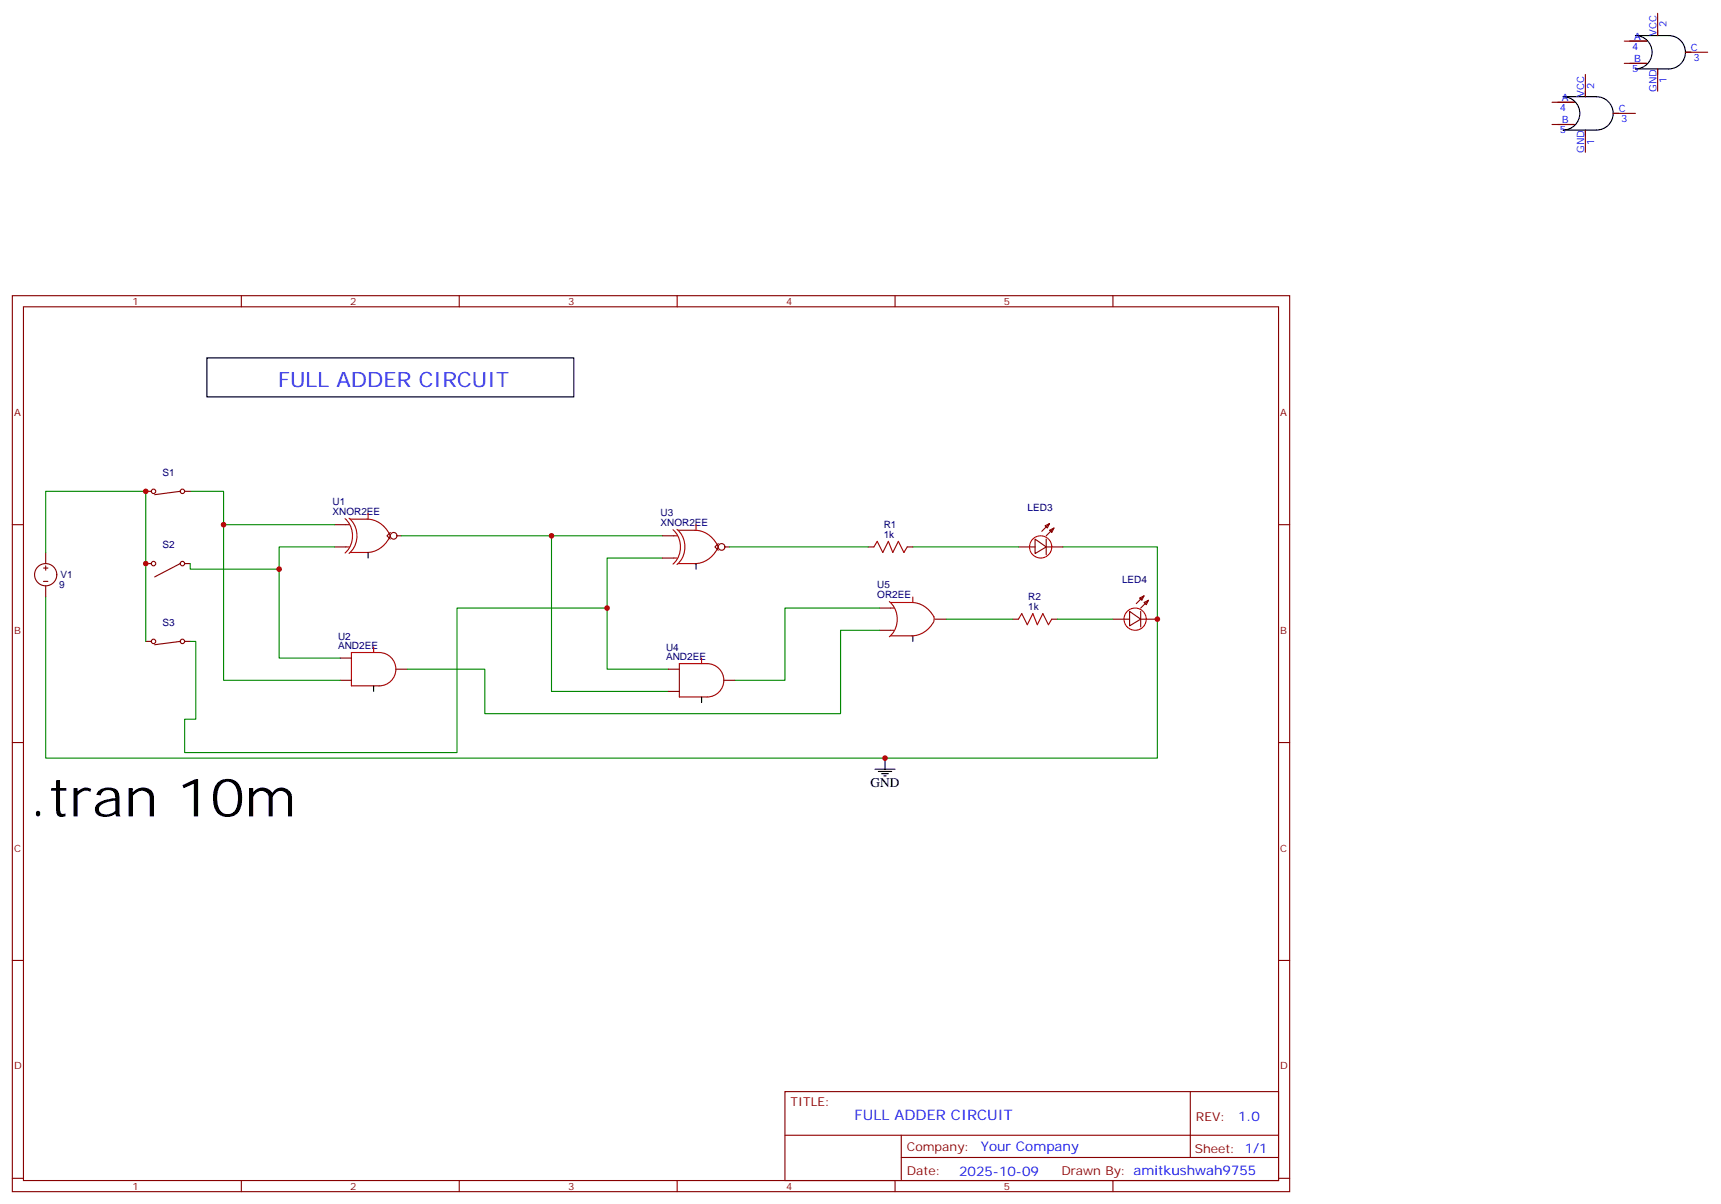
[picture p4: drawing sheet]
<svg xmlns="http://www.w3.org/2000/svg" width="546mm" height="382mm" viewBox="0 0 546 382" stroke-linecap="round" stroke-linejoin="round" font-family="sans-serif">
<g fill="none" stroke="#870000" stroke-width=".35">
<path d="M515.4 13.1h7.1M526 4.2v7.1M534.8 16.6h7.1M492.5 32.5h7.1M492.5 39.5h7.1M503.1 23.6v7.1M511.9 36h7.1M515.4 20.1h7.1M526 21.9v7M503.1 41.3v7M3.9 93.8h405.4v284.4h-405.4zM7.4 97.4h398.3v277.2h-398.3z"/>
<path d="M76.6 93.8v3.6M145.7 93.8v3.6M214.9 93.8v3.6M284 93.8v3.6M353.2 93.8v3.6M46.2 155.9h1.8M57.2 155.9l-8.1 1.1M58.6 155.9h1.8M3.9 166.5h3.5M14.5 175.3v3.6M14.5 179.6v1.4M46.2 178.9h1.8"/>
<path d="M57.2 178.9l-8.1 4.2M58.6 178.9h1.8M106.2 166.5h3.5M106.2 173.6h3.5M123.9 169l-1.1 1 1.1 1.1M126 170h1.4M210.3 170h3.5M210.3 177.1h3.5M227.9 172.5l-1 1.1 1 1M230 173.6h1.5M275.6 173.6h1.7M287.9 173.6h1.8"/>
<path d="M323.2 173.6h5.3M328.5 171.1l3.5 2.5-3.5 2.1zM331.6 166.9l1.5-.7-.7 1.4zM332 173.6h5.3M332 171.1v4.9M333.1 168.3l1.4-.7-.7 1.4zM333.1 166.2l-2.5 2.4M405.7 166.5h3.6M13.8 180.3h1.4M13.8 184.5h1.4M14.5 185.9v3.5M279.1 193h3.5"/>
<path d="M296.7 196.5h3.5M321.4 196.5h1.8M333.8 196.5h1.7M353.2 196.5h5.3M358.5 194l3.5 2.5-3.5 2.1zM361.6 189.8l1.4-.7-.7 1.4zM362 196.5h5.3M362 194v5M363 191.2l1.5-.7-.8 1.4zM363 189.1l-2.4 2.5M46.2 203.6h1.8M57.2 203.6l-8.1 1"/>
<path d="M58.6 203.6h1.8M108 208.8h3.5M108 215.9h3.5M125.6 212.4h3.6M212.1 212.4h3.5M212.1 219.4h3.5M229.7 215.9h3.5M279.1 200h3.5M3.9 235.7h3.5M405.7 235.7h3.6M3.9 304.8h3.5M405.7 304.8h3.6"/>
<path d="M249.1 346.4h156.6v28.2h-156.6zM377.7 346.5v20.8M3.9 373.9h3.5M76.6 374.6v3.6M145.7 374.6v3.6M214.9 374.6v3.6M249.1 360.3h156.5M284 374.6v3.6M286 367.3h119.6M286 360.3v14.1M353.2 374.6v3.6M405.7 373.9h3.6"/>
<circle cx="48.7" cy="155.9" r=".71"/>
<circle cx="57.9" cy="155.9" r=".71"/>
<circle cx="48.7" cy="178.9" r=".71"/>
<circle cx="57.9" cy="178.9" r=".71"/>
<circle cx="124.9" cy="170" r="1.06"/>
<circle cx="229" cy="173.6" r="1.06"/>
<circle cx="14.5" cy="182.4" r="3.5"/>
<circle cx="48.7" cy="203.6" r=".71"/>
<circle cx="57.9" cy="203.6" r=".71"/>
</g>
<g fill="none" stroke="#a10000" stroke-width=".35">
<path d="M109.5 164.6a7.5 7.5 0 0 1 0 10.9M109.7 166.5h1.1M109.7 173.6h1.1M110.8 164.5a7.4 7.4 0 0 1 0 11.1M111.2 164.7h5.3a8.2 8.2 0 0 1 7.3 5.3l-.3 .7M123.5 170.8a8.2 8.2 0 0 1-7 4.5h-5.3M213.6 168.1a7.5 7.5 0 0 1 0 10.9M213.8 170h1.1M213.8 177.1h1.1M214.8 168a7.4 7.4 0 0 1 0 11.1M215.2 168.3h5.3a8.2 8.2 0 0 1 7.1 4.5M227.6 174.3a8.2 8.2 0 0 1-7.1 4.6h-5.3"/>
<path d="M227.6 172.9a1.07 1.07 0 0 1 0 1.4M277.3 173.6l1.1-1.8 1.7 3.5 1.8-3.5 1.4 3.5 1.8-3.5 1.7 3.5 1.1-1.7M282.2 190.9a7.4 7.4 0 0 1 0 11.2M282.6 191.2h6.7a8.2 8.2 0 0 1 7.1 4.6M282.6 193h1.1M296.4 197.2a8.2 8.2 0 0 1-7.1 4.6h-6.7M296.4 195.7v1.3M323.2 196.5l1-1.8 1.8 3.6 1.8-3.6 1.4 3.6 1.7-3.6 1.8 3.6 1.1-1.8M111.5 207.1h8.8a5.3 5.3 0 0 1 5.3 5.3 5.3 5.3 0 0 1-5.3 5.3h-8.8zM215.6 210.6h8.8a5.3 5.3 0 0 1 5.3 5.3 5.3 5.3 0 0 1-5.3 5.3h-8.8zM282.6 200h1.1"/>
</g>
<g fill="none" stroke="#f00" stroke-width=".35">
<path d="M116.8 163v1.7M220.9 166.5v1.8M289.7 189.4v1.8M118.6 205.3v1.8M222.6 208.8v1.8"/>
<circle cx="330.2" cy="173.6" r="3.5"/>
<circle cx="360.2" cy="196.5" r="3.5"/>
</g>
<g fill="none" stroke="#000" stroke-width=".35">
<path d="M517.2 13.1h5.3M519 11.3h10.6a5.3 5.3 0 0 1 5.2 5.3 5.3 5.3 0 0 1-5.2 5.3h-10.6a5.3 5.3 0 0 0 5.3-5.3 5.3 5.3 0 0 0-5.3-5.3zM526 9.5v1.8M534.8 16.6h1.8M494.3 32.5h5.3M494.3 39.5h5.3M496 30.7h10.6a5.3 5.3 0 0 1 5.3 5.3 5.3 5.3 0 0 1-5.3 5.3h-10.6a5.3 5.3 0 0 0 5.3-5.3 5.3 5.3 0 0 0-5.3-5.3zM503.1 28.9v1.8M511.9 36h1.8M517.2 20.1h5.3M526 21.9v1.7M503.1 41.3v1.7"/>
<path d="M65.7 113.6h116.4v12.3h-116.4zM116.8 175.3v1.8M220.9 178.9v1.7M118.6 217.7v1.7M289.7 201.8v1.8M222.6 221.2v1.8M277.7 244.1h6.3M278.7 244.8h4.3M279.8 245.5h2.1M280.5 246.2h.7M280.8 240.6v3.5"/>
</g>
<g fill="none" stroke="#008700" stroke-width=".35">
<path d="M60.4 155.9h10.5v10.6M14.5 175.3v-19.4h31.7v47.7M60.4 178.9v1.7h28.2M106.2 166.5h-35.3v49.4h37.1M106.2 173.6h-17.6v35.2h19.4M127.4 170h47.6M210.3 177.1h-17.6v35.3h19.4M210.3 170h-35.3v49.4h37.1M231.5 173.6h44.1M289.7 173.6h33.5M337.3 173.6h30v67h-352.8v-51.2M192.7 193h-47.7v45.8h-86.4v-10.6h3.5v-24.6h-1.7"/>
<path d="M279.1 193h-30v22.9h-15.9M300.2 196.5h21.2M335.5 196.5h17.7M279.1 200h-12.4v26.5h-112.9v-14.1h-24.6"/>
</g>
<path d="M334.5 167.6l-2.5 2.4M364.5 190.5l-2.5 2.5" fill="none" stroke="#800000" stroke-width=".35"/>
<g fill="#c00">
<circle cx="175" cy="170" r=".88"/>
<circle cx="192.7" cy="193" r=".88"/>
<circle cx="70.9" cy="166.5" r=".88"/>
<circle cx="88.6" cy="180.6" r=".88"/>
<circle cx="46.2" cy="178.9" r=".88"/>
<circle cx="46.2" cy="155.9" r=".88"/>
<circle cx="367.3" cy="196.5" r=".88"/>
<circle cx="280.8" cy="240.6" r=".88"/>
</g>
<text font-size="16.9" x="9.3" y="259.1">.tran 10m</text>
<text font-size="6.7" fill="#00f" x="88.2" y="122.8">FULL ADDER CIRCUIT</text>
<text font-size="4.6" fill="#00f" x="271.2" y="355.5">FULL ADDER CIRCUIT</text>
<text font-size="4.2" x="276.3" y="249.8">GND</text>
<g font-size="4.2" fill="#00f">
<text x="392.9" y="355.7">1.0</text>
<text x="311.3" y="365.3">Your Company</text>
<text x="304.3" y="373.1">2025-10-09</text>
</g>
<g font-size="3.9" fill="#800">
<text x="250.9" y="351">TITLE:</text>
<text x="379.5" y="355.7">REV:</text>
<text x="287.8" y="365.2">Company:</text>
<text x="379.1" y="365.8">Sheet: 1/1</text>
<text x="287.8" y="372.9">Date:</text>
<text x="336.8" y="373">Drawn By: amitkushwah9755</text>
</g>
<g font-size="3.2" fill="#00f">
<text x="525.7" y="11.3" transform="rotate(-90 525.7 11.3)">VCC</text>
<text x="528.8" y="8.7" transform="rotate(-90 528.8 8.7)">2</text>
<text x="517.9" y="15.9">4</text>
<text x="518.6" y="12.7">A</text>
<text x="536.6" y="16.2">C</text>
<text x="517.9" y="22.9">5</text>
<text x="518.6" y="19.8">B</text>
<text x="537.4" y="19.4">3</text>
<text x="505.9" y="28.1" transform="rotate(-90 505.9 28.1)">2</text>
<text x="525.7" y="29.2" transform="rotate(-90 525.7 29.2)">GND</text>
<text x="528.8" y="26.5" transform="rotate(-90 528.8 26.5)">1</text>
<text x="495" y="35.3">4</text>
<text x="495.6" y="32.1">A</text>
<text x="502.7" y="30.7" transform="rotate(-90 502.7 30.7)">VCC</text>
<text x="513.7" y="35.6">C</text>
<text x="495.6" y="39.2">B</text>
<text x="514.5" y="38.8">3</text>
<text x="495" y="42.3">5</text>
<text x="505.9" y="45.9" transform="rotate(-90 505.9 45.9)">1</text>
<text x="502.7" y="48.6" transform="rotate(-90 502.7 48.6)">GND</text>
</g>
<g font-size="3.2" fill="#800">
<text x="42" y="96.8">1</text>
<text x="111.2" y="96.8">2</text>
<text x="180.3" y="96.8">3</text>
<text x="249.4" y="96.8">4</text>
<text x="318.6" y="96.8">5</text>
<text x="4.4" y="131.9">A</text>
<text x="406.3" y="131.9">A</text>
<text x="4.4" y="201.1">B</text>
<text x="406.3" y="201.1">B</text>
<text x="4.4" y="270.2">C</text>
<text x="406.3" y="270.2">C</text>
<text x="4.4" y="339.4">D</text>
<text x="406.3" y="339.4">D</text>
<text x="42" y="377.6">1</text>
<text x="111.2" y="377.6">2</text>
<text x="180.3" y="377.6">3</text>
<text x="249.4" y="377.6">4</text>
<text x="318.6" y="377.6">5</text>
</g>
<g font-size="3.2" fill="#000080">
<text x="51.6" y="151">S1</text>
<text x="105.5" y="160.3">U1</text>
<text x="105.5" y="163.4">XNOR2EE</text>
<text x="209.6" y="166.9">XNOR2EE</text>
<text x="209.6" y="163.9">U3</text>
<text x="280.4" y="167.6">R1</text>
<text x="326.1" y="162.2">LED3</text>
<text x="51.6" y="174">S2</text>
<text x="280.4" y="170.7">1k</text>
<text x="19.2" y="183.6">V1</text>
<text x="356.1" y="185.1">LED4</text>
<text x="18.7" y="186.5">9</text>
<text x="278.4" y="189.9">OR2EE</text>
<text x="278.4" y="186.7">U5</text>
<text x="326.3" y="190.6">R2</text>
<text x="326.3" y="193.7">1k</text>
<text x="51.6" y="198.7">S3</text>
<text x="107.3" y="203">U2</text>
<text x="107.3" y="206">AND2EE</text>
<text x="211.3" y="209.5">AND2EE</text>
<text x="211.3" y="206.5">U4</text>
</g>
</svg>
